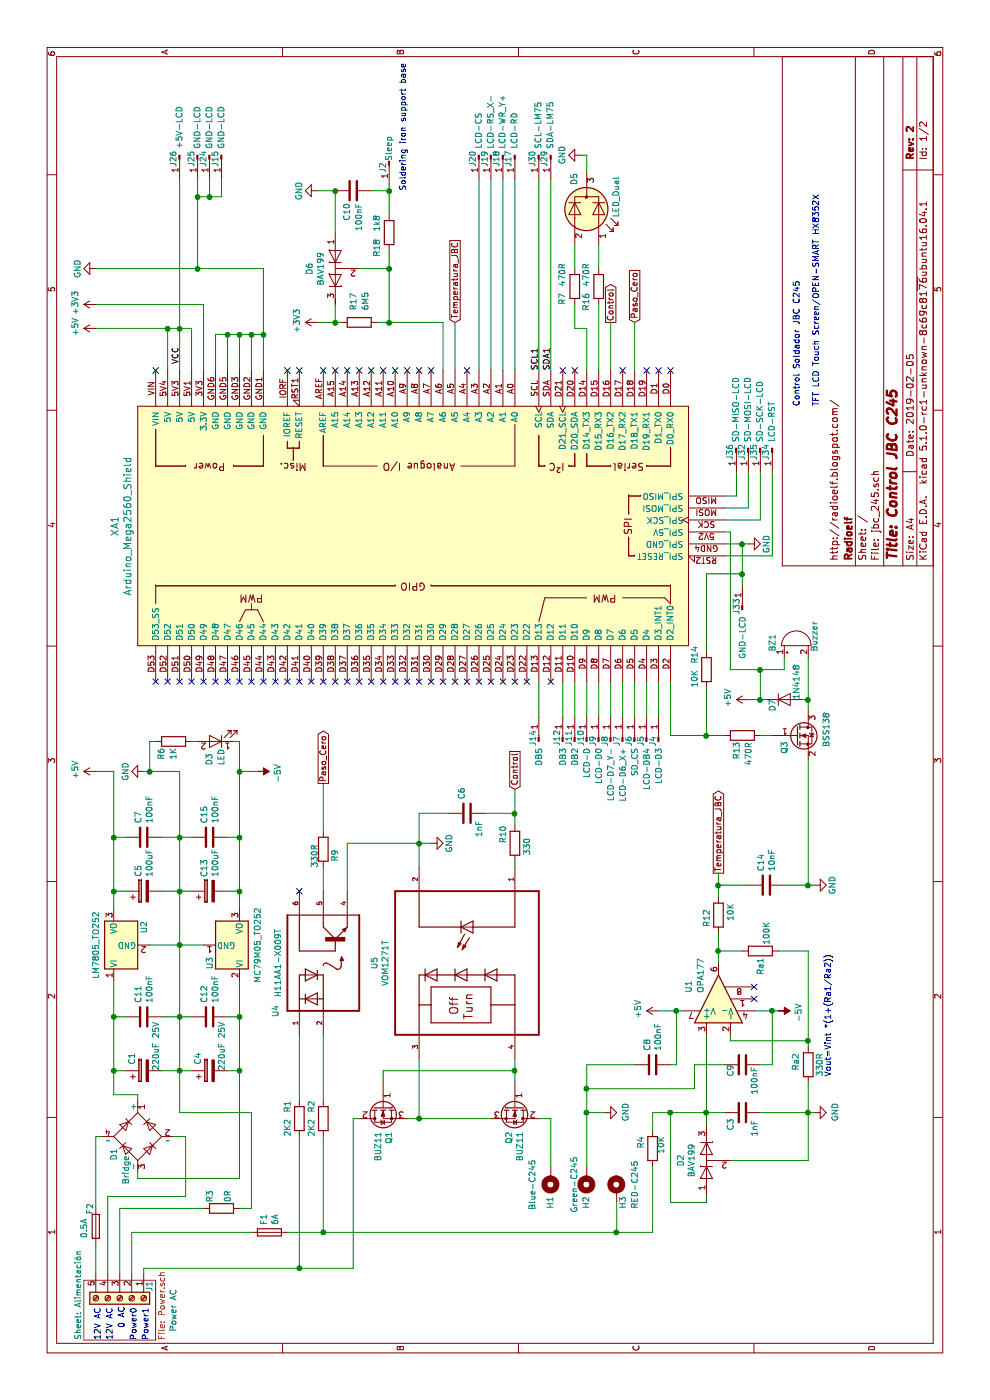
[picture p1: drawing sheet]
EESchema Schematic File Version 4
LIBS:jbc_245-cache
EELAYER 29 0
EELAYER END
$Descr A4 11693 8268
encoding utf-8
Sheet 1 2
Title "Control JBC C245"
Date "2019-02-05"
Rev "2"
Comp "Radioelf"
Comment1 "http://radioelf.blogspot.com/"
Comment2 ""
Comment3 ""
Comment4 ""
$EndDescr
$Comp
L Device:C C3
U 1 1
P 2400 6200
F 0 "C3" H 2250 6300 50  0000 L CNN
F 1 "1nF" H 2200 6100 50  0000 L CNN
F 2 "Capacitor_SMD:C_0805_2012Metric" H 2438 6050 50  0001 C CNN
F 3 "~" H 2400 6200 50  0001 C CNN
	1    2400 6200
	1    0    0    -1  
$EndComp
$Comp
L Device:R R4
U 1 1
P 2100 5450
F 0 "R4" V 2000 5450 50  0000 L CNN
F 1 "10K" V 2170 5405 50  0000 L CNN
F 2 "Resistor_SMD:R_0805_2012Metric" V 2030 5450 50  0001 C CNN
F 3 "~" H 2100 5450 50  0001 C CNN
	1    2100 5450
	0    1    1    0   
$EndComp
$Comp
L VOM1271T:VOM1271T U5
U 1 1
P 3650 3900
F 0 "U5" H 3650 3130 50  0000 C CNN
F 1 "VOM1271T" H 3650 3221 50  0000 C CNN
F 2 "Package_SO:SO-4_4.4x3.6mm_P2.54mm" H 3650 3900 50  0001 L BNN
F 3 "Vishay Semiconductor" H 3650 3900 50  0001 L BNN
F 4 "None" H 3650 3900 50  0001 L BNN "Campo4"
F 5 "VOM1271T" H 3650 3900 50  0001 L BNN "Campo5"
F 6 "SOP-4 Vishay" H 3650 3900 50  0001 L BNN "Campo6"
F 7 "Unavailable" H 3650 3900 50  0001 L BNN "Campo7"
F 8 "Relay SSR 50mA 1.6V DC-IN 4-Pin SOP T/R" H 3650 3900 50  0001 L BNN "Campo8"
	1    3650 3900
	-1   0    0    1   
$EndComp
$Comp
L Device:D_x2_Serial_ACK D2
U 1 1
P 2000 5900
F 0 "D2" H 2000 6116 50  0000 C CNN
F 1 "BAV199" H 2000 6025 50  0000 C CNN
F 2 "Diode_SMD:D_SOT-23_BAV199" H 2000 5900 50  0001 C CNN
F 3 "~" H 2000 5900 50  0001 C CNN
	1    2000 5900
	1    0    0    -1  
$EndComp
$Comp
L Mechanical:Mounting_Hole_PAD H2
U 1 1
P 1850 4900
F 0 "H2" V 1850 5100 50  0000 C CNN
F 1 "Green-C245" V 1950 4950 50  0000 C CNN
F 2 "Connector_Wire:SolderWirePad_single_1-2mmDrill" H 1850 4900 50  0001 C CNN
F 3 "~" H 1850 4900 50  0001 C CNN
	1    1850 4900
	0    -1   -1   0   
$EndComp
$Comp
L Mechanical:Mounting_Hole_PAD H1
U 1 1
P 1850 4600
F 0 "H1" V 1850 4800 50  0000 C CNN
F 1 "Blue-C245" V 2000 4650 50  0000 C CNN
F 2 "Connector_Wire:SolderWirePad_single_1-2mmDrill" H 1850 4600 50  0001 C CNN
F 3 "~" H 1850 4600 50  0001 C CNN
	1    1850 4600
	0    -1   -1   0   
$EndComp
$Comp
L Mechanical:Mounting_Hole_PAD H3
U 1 1
P 1750 5150
F 0 "H3" V 1800 5050 50  0000 C CNN
F 1 "RED-C245" V 1900 5200 50  0000 C CNN
F 2 "Connector_Wire:SolderWirePad_single_1-2mmDrill" H 1750 5150 50  0001 C CNN
F 3 "~" H 1750 5150 50  0001 C CNN
	1    1750 5150
	0    1    1    0   
$EndComp
$Comp
L power:GND #PWR03
U 1 1
P 2400 6800
F 0 "#PWR03" H 2400 6550 50  0001 C CNN
F 1 "GND" H 2405 6627 50  0000 C CNN
F 2 "" H 2400 6800 50  0001 C CNN
F 3 "" H 2400 6800 50  0001 C CNN
	1    2400 6800
	1    0    0    -1  
$EndComp
Wire Wire Line
	2400 6800 2400 6750
$Comp
L Device:CP C1
U 1 1
P 2750 1200
F 0 "C1" H 2800 1300 50  0000 L CNN
F 1 "220uF 25V" H 2750 1100 50  0000 L CNN
F 2 "Capacitor_SMD:CP_Elec_8x10" H 2788 1050 50  0001 C CNN
F 3 "~" H 2750 1200 50  0001 C CNN
	1    2750 1200
	1    0    0    -1  
$EndComp
$Comp
L power:GND #PWR04
U 1 1
P 5250 1200
F 0 "#PWR04" H 5250 950 50  0001 C CNN
F 1 "GND" H 5250 1050 50  0000 C CNN
F 2 "" H 5250 1200 50  0001 C CNN
F 3 "" H 5250 1200 50  0001 C CNN
	1    5250 1200
	-1   0    0    1   
$EndComp
$Comp
L Device:CP C5
U 1 1
P 4250 1200
F 0 "C5" H 4368 1246 50  0000 L CNN
F 1 "100uF" H 4368 1155 50  0000 L CNN
F 2 "Capacitor_SMD:CP_Elec_5x4.5" H 4288 1050 50  0001 C CNN
F 3 "~" H 4250 1200 50  0001 C CNN
	1    4250 1200
	1    0    0    -1  
$EndComp
$Comp
L Device:C C7
U 1 1
P 4700 1200
F 0 "C7" H 4815 1246 50  0000 L CNN
F 1 "100nF" H 4815 1155 50  0000 L CNN
F 2 "Capacitor_SMD:C_0805_2012Metric" H 4738 1050 50  0001 C CNN
F 3 "~" H 4700 1200 50  0001 C CNN
	1    4700 1200
	1    0    0    -1  
$EndComp
$Comp
L Device:R R2
U 1 1
P 2350 2700
F 0 "R2" V 2250 2750 50  0000 L CNN
F 1 "2K2" V 2250 2550 50  0000 L CNN
F 2 "Resistor_SMD:R_0805_2012Metric" V 2280 2700 50  0001 C CNN
F 3 "~" H 2350 2700 50  0001 C CNN
	1    2350 2700
	0    1    1    0   
$EndComp
$Comp
L Device:R R1
U 1 1
P 2350 2500
F 0 "R1" V 2250 2550 50  0000 L CNN
F 1 "2K2" V 2250 2350 50  0000 L CNN
F 2 "Resistor_SMD:R_0805_2012Metric" V 2280 2500 50  0001 C CNN
F 3 "~" H 2350 2500 50  0001 C CNN
	1    2350 2500
	0    1    1    0   
$EndComp
Wire Wire Line
	3050 2500 2500 2500
$Comp
L power:+5V #PWR016
U 1 1
P 8950 800
F 0 "#PWR016" H 8950 650 50  0001 C CNN
F 1 "+5V" H 8965 973 50  0000 C CNN
F 2 "" H 8950 800 50  0001 C CNN
F 3 "" H 8950 800 50  0001 C CNN
	1    8950 800 
	1    0    0    -1  
$EndComp
Wire Wire Line
	8600 1400 8950 1400
Wire Wire Line
	8950 1400 8950 800 
Wire Wire Line
	8600 1500 8950 1500
Wire Wire Line
	8950 1500 8950 1400
Connection ~ 8950 1400
Wire Wire Line
	8600 1600 8950 1600
Wire Wire Line
	8950 1600 8950 1500
Connection ~ 8950 1500
$Comp
L power:+3V3 #PWR017
U 1 1
P 9150 800
F 0 "#PWR017" H 9150 650 50  0001 C CNN
F 1 "+3V3" H 9165 973 50  0000 C CNN
F 2 "" H 9150 800 50  0001 C CNN
F 3 "" H 9150 800 50  0001 C CNN
	1    9150 800 
	1    0    0    -1  
$EndComp
Wire Wire Line
	8600 1700 9150 1700
Wire Wire Line
	9150 1700 9150 800 
$Comp
L power:GND #PWR018
U 1 1
P 9450 800
F 0 "#PWR018" H 9450 550 50  0001 C CNN
F 1 "GND" H 9450 650 50  0000 C CNN
F 2 "" H 9450 800 50  0001 C CNN
F 3 "" H 9450 800 50  0001 C CNN
	1    9450 800 
	-1   0    0    1   
$EndComp
Wire Wire Line
	8600 2200 8900 2200
Wire Wire Line
	9450 2200 9450 1650
Wire Wire Line
	8600 1800 8900 1800
Wire Wire Line
	8900 1800 8900 1900
Connection ~ 8900 2200
Wire Wire Line
	8900 2200 9450 2200
Wire Wire Line
	8600 1900 8900 1900
Connection ~ 8900 1900
Wire Wire Line
	8900 1900 8900 2000
Wire Wire Line
	8600 2000 8900 2000
Connection ~ 8900 2000
Wire Wire Line
	8900 2000 8900 2100
Wire Wire Line
	8600 2100 8900 2100
Connection ~ 8900 2100
Wire Wire Line
	8900 2100 8900 2200
$Comp
L Device:R R9
U 1 1
P 4600 2700
F 0 "R9" V 4500 2700 50  0000 L CNN
F 1 "330R" V 4670 2655 50  0000 L CNN
F 2 "Resistor_SMD:R_0805_2012Metric" V 4530 2700 50  0001 C CNN
F 3 "~" H 4600 2700 50  0001 C CNN
	1    4600 2700
	0    -1   -1   0   
$EndComp
Wire Wire Line
	2350 3500 2350 4100
$Comp
L Transistor_FET:BUZ11 Q2
U 1 1
P 2450 4300
F 0 "Q2" H 2656 4254 50  0000 L CNN
F 1 "BUZ11" H 2656 4345 50  0000 L CNN
F 2 "Package_TO_SOT_THT:TO-220-3_Vertical" H 2700 4225 50  0001 L CIN
F 3 "http://www.fairchildsemi.com/ds/BU/BUZ11.pdf" H 2450 4300 50  0001 L CNN
	1    2450 4300
	-1   0    0    1   
$EndComp
$Comp
L Transistor_FET:BUZ11 Q1
U 1 1
P 2450 3200
F 0 "Q1" H 2656 3154 50  0000 L CNN
F 1 "BUZ11" H 2656 3245 50  0000 L CNN
F 2 "Package_TO_SOT_THT:TO-220-3_Vertical" H 2700 3125 50  0001 L CIN
F 3 "http://www.fairchildsemi.com/ds/BU/BUZ11.pdf" H 2450 3200 50  0001 L CNN
	1    2450 3200
	-1   0    0    -1  
$EndComp
$Comp
L Device:R R10
U 1 1
P 4650 4300
F 0 "R10" V 4550 4300 50  0000 L CNN
F 1 "330" V 4750 4200 50  0000 L CNN
F 2 "Resistor_SMD:R_0805_2012Metric" V 4580 4300 50  0001 C CNN
F 3 "~" H 4650 4300 50  0001 C CNN
	1    4650 4300
	0    1    1    0   
$EndComp
Wire Wire Line
	4900 4300 4800 4300
Wire Wire Line
	4500 4300 4450 4300
$Comp
L Device:C C6
U 1 1
P 4900 3900
F 0 "C6" H 5015 3946 50  0000 L CNN
F 1 "1nF" H 4700 3800 50  0000 L CNN
F 2 "Capacitor_SMD:C_0805_2012Metric" H 4938 3750 50  0001 C CNN
F 3 "~" H 4900 3900 50  0001 C CNN
	1    4900 3900
	1    0    0    -1  
$EndComp
Wire Wire Line
	4900 3500 4900 3750
$Comp
L Device:R Ra1
U 1 1
P 3750 6350
F 0 "Ra1" H 3550 6350 50  0000 L CNN
F 1 "100K" H 3800 6300 50  0000 L CNN
F 2 "Resistor_SMD:R_0805_2012Metric" V 3680 6350 50  0001 C CNN
F 3 "~" H 3750 6350 50  0001 C CNN
	1    3750 6350
	1    0    0    -1  
$EndComp
$Comp
L Device:R Ra2
U 1 1
P 2800 6750
F 0 "Ra2" V 2900 6650 50  0000 L CNN
F 1 "330R" V 2700 6650 50  0000 L CNN
F 2 "Resistor_SMD:R_0805_2012Metric" V 2730 6750 50  0001 C CNN
F 3 "~" H 2800 6750 50  0001 C CNN
	1    2800 6750
	0    -1   -1   0   
$EndComp
$Comp
L Device:C C8
U 1 1
P 2800 5450
F 0 "C8" H 2915 5496 50  0000 L CNN
F 1 "100nF" H 2915 5405 50  0000 L CNN
F 2 "Capacitor_SMD:C_0805_2012Metric" H 2838 5300 50  0001 C CNN
F 3 "~" H 2800 5450 50  0001 C CNN
	1    2800 5450
	1    0    0    -1  
$EndComp
$Comp
L Device:R R12
U 1 1
P 4050 6000
F 0 "R12" V 3950 5900 50  0000 L CNN
F 1 "10K" V 4150 5950 50  0000 L CNN
F 2 "Resistor_SMD:R_0805_2012Metric" V 3980 6000 50  0001 C CNN
F 3 "~" H 4050 6000 50  0001 C CNN
	1    4050 6000
	0    1    1    0   
$EndComp
Text GLabel 4400 6000 2    50   Output ~ 0
Temperatura_JBC
Text GLabel 9000 3800 2    50   Input ~ 0
Temperatura_JBC
Wire Wire Line
	4900 4050 4900 4300
$Comp
L Device:Fuse F1
U 1 1
P 1400 2250
F 0 "F1" H 1460 2296 50  0000 L CNN
F 1 "6A" H 1460 2205 50  0000 L CNN
F 2 "Fuse:Fuse_Littlefuse_395Series" V 1330 2250 50  0001 C CNN
F 3 "~" H 1400 2250 50  0001 C CNN
	1    1400 2250
	1    0    0    -1  
$EndComp
Wire Wire Line
	2350 3400 2350 3500
Connection ~ 2350 3500
Wire Wire Line
	2350 3500 2850 3500
Wire Wire Line
	1650 5150 1400 5150
Wire Wire Line
	2350 3000 2350 2950
Wire Wire Line
	2350 2950 1100 2950
Wire Wire Line
	2850 4300 2750 4300
Wire Wire Line
	2650 3200 2750 3200
Wire Wire Line
	2750 3200 2750 4300
Connection ~ 2750 4300
Wire Wire Line
	2750 4300 2650 4300
$Comp
L power:GND #PWR09
U 1 1
P 4650 3600
F 0 "#PWR09" H 4650 3350 50  0001 C CNN
F 1 "GND" H 4650 3450 50  0000 C CNN
F 2 "" H 4650 3600 50  0001 C CNN
F 3 "" H 4650 3600 50  0001 C CNN
	1    4650 3600
	1    0    0    -1  
$EndComp
Wire Wire Line
	4650 3600 4650 3500
Wire Wire Line
	4450 3500 4650 3500
Connection ~ 4650 3500
Wire Wire Line
	4650 3500 4900 3500
$Comp
L H11AA1-X009T:H11AA1-X009T U4
U 1 1
P 3650 2700
F 0 "U4" H 3250 3100 50  0000 C CNN
F 1 "H11AA1-X009T" H 3650 3079 50  0000 C CNN
F 2 "Package_DIP:DIP-6_W8.89mm_SMDSocket_LongPads" H 3650 2700 50  0001 L BNN
F 3 "H11AA1-X009T" H 3650 2700 50  0001 L BNN
F 4 "Unavailable" H 3650 2700 50  0001 L BNN "Campo4"
F 5 "Optocoupler AC-IN 1-CH Transistor With Base DC-OUT 6-Pin PDIP SMD T/R" H 3650 2700 50  0001 L BNN "Campo5"
F 6 "SMD-6 Vishay" H 3650 2700 50  0001 L BNN "Campo6"
F 7 "Vishay Semiconductor" H 3650 2700 50  0001 L BNN "Campo7"
F 8 "None" H 3650 2700 50  0001 L BNN "Campo8"
	1    3650 2700
	1    0    0    -1  
$EndComp
Wire Wire Line
	3050 2700 2500 2700
Wire Wire Line
	2200 2700 1400 2700
Wire Wire Line
	1400 2700 1400 5150
Wire Wire Line
	4250 2900 4650 2900
Wire Wire Line
	4650 2900 4650 3500
Wire Wire Line
	4450 2700 4250 2700
Wire Wire Line
	2400 5900 2400 6050
Wire Wire Line
	2250 5450 2400 5450
Wire Wire Line
	2400 5450 2400 5600
Connection ~ 2400 5900
Wire Wire Line
	2400 6350 2400 6750
Connection ~ 2400 6750
Wire Wire Line
	2400 5900 2300 5900
Wire Wire Line
	2400 6750 2000 6750
Wire Wire Line
	2000 6750 2000 6100
Wire Wire Line
	1700 5900 1650 5900
Wire Wire Line
	1650 5900 1650 5600
Wire Wire Line
	1650 5600 2400 5600
Connection ~ 2400 5600
Wire Wire Line
	2400 5600 2400 5900
Text Notes 2700 6950 0    50   ~ 0
Vout=Vint *(1+(Ra1/Ra2))
$Comp
L power:GND #PWR013
U 1 1
P 7150 6250
F 0 "#PWR013" H 7150 6000 50  0001 C CNN
F 1 "GND" H 7150 6100 50  0000 C CNN
F 2 "" H 7150 6250 50  0001 C CNN
F 3 "" H 7150 6250 50  0001 C CNN
	1    7150 6250
	1    0    0    -1  
$EndComp
Wire Wire Line
	7150 6250 7150 6200
Wire Wire Line
	10200 1500 8950 1500
NoConn ~ 8600 3400
NoConn ~ 8600 3600
NoConn ~ 8600 5200
NoConn ~ 6000 2100
NoConn ~ 6000 2200
NoConn ~ 8600 5600
NoConn ~ 8600 5500
NoConn ~ 8600 4800
NoConn ~ 8600 3200
NoConn ~ 6000 4600
NoConn ~ 8600 4700
NoConn ~ 8600 3900
NoConn ~ 8600 3300
NoConn ~ 8600 2900
NoConn ~ 8600 3000
NoConn ~ 8600 3100
NoConn ~ 6000 4300
NoConn ~ 6000 4200
NoConn ~ 8600 2800
NoConn ~ 8600 2400
NoConn ~ 8600 2500
Wire Wire Line
	6000 5500 5700 5500
NoConn ~ 6000 4400
NoConn ~ 6000 1300
NoConn ~ 6000 1400
NoConn ~ 6000 1500
NoConn ~ 6000 1600
NoConn ~ 6000 1700
NoConn ~ 6000 1800
NoConn ~ 6000 1900
NoConn ~ 6000 2000
NoConn ~ 6000 2300
NoConn ~ 6000 2400
NoConn ~ 6000 2500
NoConn ~ 6000 2600
NoConn ~ 6000 2700
NoConn ~ 6000 2800
NoConn ~ 6000 2900
NoConn ~ 6000 3000
NoConn ~ 6000 3100
NoConn ~ 6000 3200
NoConn ~ 6000 3300
NoConn ~ 6000 3400
NoConn ~ 6000 3500
NoConn ~ 6000 3600
NoConn ~ 6000 3700
NoConn ~ 6000 3800
NoConn ~ 6000 3900
NoConn ~ 6000 4000
NoConn ~ 6000 4100
Wire Wire Line
	6000 4500 5700 4500
Wire Wire Line
	6000 4700 5700 4700
Wire Wire Line
	5700 4800 6000 4800
Wire Wire Line
	5700 4900 6000 4900
Wire Wire Line
	6000 5000 5700 5000
Wire Wire Line
	5700 5100 6000 5100
Wire Wire Line
	6000 5200 5700 5200
Wire Wire Line
	5700 5300 6000 5300
Wire Wire Line
	6000 5400 5700 5400
$Comp
L Device:R R7
U 1 1
P 9300 4800
F 0 "R7" V 9400 4850 50  0000 L CNN
F 1 "470R" V 9400 4600 50  0000 L CNN
F 2 "Resistor_SMD:R_0805_2012Metric" V 9230 4800 50  0001 C CNN
F 3 "~" H 9300 4800 50  0001 C CNN
	1    9300 4800
	0    -1   -1   0   
$EndComp
NoConn ~ 8600 2700
$Comp
L Device:R R13
U 1 1
P 5550 6200
F 0 "R13" H 5350 6250 50  0000 L CNN
F 1 "470R" H 5300 6150 50  0000 L CNN
F 2 "Resistor_SMD:R_0805_2012Metric" V 5480 6200 50  0001 C CNN
F 3 "~" H 5550 6200 50  0001 C CNN
	1    5550 6200
	1    0    0    -1  
$EndComp
$Comp
L Device:Buzzer BZ1
U 1 1
P 6300 6650
F 0 "BZ1" H 6250 6850 50  0000 L CNN
F 1 "Buzzer" H 6250 6500 50  0000 L CNN
F 2 "Buzzer_Beeper:Buzzer_12x9.5RM7.6" V 6275 6750 50  0001 C CNN
F 3 "~" V 6275 6750 50  0001 C CNN
	1    6300 6650
	1    0    0    -1  
$EndComp
Wire Wire Line
	6000 5600 5550 5600
Wire Wire Line
	5550 5600 5550 5900
Wire Wire Line
	5550 6350 5550 6450
Wire Wire Line
	5750 6750 5850 6750
$Comp
L power:GND #PWR011
U 1 1
P 4300 6800
F 0 "#PWR011" H 4300 6550 50  0001 C CNN
F 1 "GND" H 4300 6650 50  0000 C CNN
F 2 "" H 4300 6800 50  0001 C CNN
F 3 "" H 4300 6800 50  0001 C CNN
	1    4300 6800
	1    0    0    -1  
$EndComp
Wire Wire Line
	6200 6550 6100 6550
Wire Wire Line
	7050 6050 7050 6450
Wire Wire Line
	7750 6150 7550 6150
Wire Wire Line
	7550 6150 7550 6050
Wire Wire Line
	7750 6250 7450 6250
Wire Wire Line
	7450 6250 7450 6050
Wire Wire Line
	7350 6350 7350 6050
Text Notes 8300 6850 0    50   ~ 0
Control Soldador JBC C245\n\nTFT LCD Touch Screen/OPEN-SMART HX8352X
Wire Wire Line
	7050 6450 7750 6450
Wire Wire Line
	4750 2700 5150 2700
$Comp
L Connector_Generic:Conn_01x01_Male J17
U 1 1
P 10400 4300
F 0 "J17" H 10500 4250 50  0000 R CNN
F 1 "LCD-RD" H 10350 4300 50  0000 R CNN
F 2 "Connector_PinHeader_2.00mm:PinHeader_1x01_P2.00mm_Vertical" H 10400 4300 50  0001 C CNN
F 3 "~" H 10400 4300 50  0001 C CNN
	1    10400 4300
	-1   0    0    1   
$EndComp
$Comp
L Connector_Generic:Conn_01x01_Male J18
U 1 1
P 10400 4200
F 0 "J18" H 10500 4150 50  0000 R CNN
F 1 "LCD-WR_Y+" H 10350 4200 50  0000 R CNN
F 2 "Connector_PinHeader_2.00mm:PinHeader_1x01_P2.00mm_Vertical" H 10400 4200 50  0001 C CNN
F 3 "~" H 10400 4200 50  0001 C CNN
	1    10400 4200
	-1   0    0    1   
$EndComp
$Comp
L Connector_Generic:Conn_01x01_Male J19
U 1 1
P 10400 4100
F 0 "J19" H 10500 4050 50  0000 R CNN
F 1 "LCD-RS_X-" H 10350 4100 50  0000 R CNN
F 2 "Connector_PinHeader_2.00mm:PinHeader_1x01_P2.00mm_Vertical" H 10400 4100 50  0001 C CNN
F 3 "~" H 10400 4100 50  0001 C CNN
	1    10400 4100
	-1   0    0    1   
$EndComp
$Comp
L Connector_Generic:Conn_01x01_Male J20
U 1 1
P 10400 4000
F 0 "J20" H 10500 3950 50  0000 R CNN
F 1 "LCD-CS" H 10350 4000 50  0000 R CNN
F 2 "Connector_PinHeader_2.00mm:PinHeader_1x01_P2.00mm_Vertical" H 10400 4000 50  0001 C CNN
F 3 "~" H 10400 4000 50  0001 C CNN
	1    10400 4000
	-1   0    0    1   
$EndComp
$Comp
L Connector_Generic:Conn_01x01_Male J30
U 1 1
P 10400 4500
F 0 "J30" H 10500 4450 50  0000 R CNN
F 1 "SCL-LM75" H 10350 4500 50  0000 R CNN
F 2 "Connector_PinHeader_2.00mm:PinHeader_1x01_P2.00mm_Vertical" H 10400 4500 50  0001 C CNN
F 3 "~" H 10400 4500 50  0001 C CNN
	1    10400 4500
	-1   0    0    1   
$EndComp
$Comp
L Connector_Generic:Conn_01x01_Male J29
U 1 1
P 10400 4600
F 0 "J29" H 10500 4550 50  0000 R CNN
F 1 "SDA-LM75" H 10350 4600 50  0000 R CNN
F 2 "Connector_PinHeader_2.00mm:PinHeader_1x01_P2.00mm_Vertical" H 10400 4600 50  0001 C CNN
F 3 "~" H 10400 4600 50  0001 C CNN
	1    10400 4600
	-1   0    0    1   
$EndComp
$Comp
L Connector_Generic:Conn_01x01_Male J26
U 1 1
P 10400 1500
F 0 "J26" H 10500 1450 50  0000 R CNN
F 1 "+5V-LCD" H 10350 1500 50  0000 R CNN
F 2 "Connector_PinHeader_2.00mm:PinHeader_1x01_P2.00mm_Vertical" H 10400 1500 50  0001 C CNN
F 3 "~" H 10400 1500 50  0001 C CNN
	1    10400 1500
	-1   0    0    1   
$EndComp
$Comp
L Connector_Generic:Conn_01x01_Male J36
U 1 1
P 7950 6150
F 0 "J36" H 8050 6100 50  0000 R CNN
F 1 "SD-MISO-LCD" H 7900 6150 50  0000 R CNN
F 2 "Connector_PinHeader_2.00mm:PinHeader_1x01_P2.00mm_Vertical" H 7950 6150 50  0001 C CNN
F 3 "~" H 7950 6150 50  0001 C CNN
	1    7950 6150
	-1   0    0    1   
$EndComp
$Comp
L Connector_Generic:Conn_01x01_Male J32
U 1 1
P 7950 6250
F 0 "J32" H 8050 6200 50  0000 R CNN
F 1 "SD-MOSI-LCD" H 7900 6250 50  0000 R CNN
F 2 "Connector_PinHeader_2.00mm:PinHeader_1x01_P2.00mm_Vertical" H 7950 6250 50  0001 C CNN
F 3 "~" H 7950 6250 50  0001 C CNN
	1    7950 6250
	-1   0    0    1   
$EndComp
$Comp
L Connector_Generic:Conn_01x01_Male J35
U 1 1
P 7950 6350
F 0 "J35" H 8050 6300 50  0000 R CNN
F 1 "SD-SCK-LCD" H 7900 6350 50  0000 R CNN
F 2 "Connector_PinHeader_2.00mm:PinHeader_1x01_P2.00mm_Vertical" H 7950 6350 50  0001 C CNN
F 3 "~" H 7950 6350 50  0001 C CNN
	1    7950 6350
	-1   0    0    1   
$EndComp
$Comp
L Connector_Generic:Conn_01x01_Male J34
U 1 1
P 7950 6450
F 0 "J34" H 8050 6400 50  0000 R CNN
F 1 "LCD-RST" H 7900 6450 50  0000 R CNN
F 2 "Connector_PinHeader_2.00mm:PinHeader_1x01_P2.00mm_Vertical" H 7950 6450 50  0001 C CNN
F 3 "~" H 7950 6450 50  0001 C CNN
	1    7950 6450
	-1   0    0    1   
$EndComp
$Comp
L Connector_Generic:Conn_01x01_Male J4
U 1 1
P 5500 5500
F 0 "J4" H 5550 5550 50  0000 R CNN
F 1 "LCD-D3" H 5450 5500 50  0000 R CNN
F 2 "Connector_PinHeader_2.00mm:PinHeader_1x01_P2.00mm_Vertical" H 5500 5500 50  0001 C CNN
F 3 "~" H 5500 5500 50  0001 C CNN
	1    5500 5500
	1    0    0    -1  
$EndComp
$Comp
L Connector_Generic:Conn_01x01_Male J5
U 1 1
P 5500 5400
F 0 "J5" H 5550 5450 50  0000 R CNN
F 1 "LCD-DB4" H 5450 5400 50  0000 R CNN
F 2 "Connector_PinHeader_2.00mm:PinHeader_1x01_P2.00mm_Vertical" H 5500 5400 50  0001 C CNN
F 3 "~" H 5500 5400 50  0001 C CNN
	1    5500 5400
	1    0    0    -1  
$EndComp
$Comp
L Connector_Generic:Conn_01x01_Male J6
U 1 1
P 5500 5300
F 0 "J6" H 5550 5350 50  0000 R CNN
F 1 "SD_CS" H 5450 5300 50  0000 R CNN
F 2 "Connector_PinHeader_2.00mm:PinHeader_1x01_P2.00mm_Vertical" H 5500 5300 50  0001 C CNN
F 3 "~" H 5500 5300 50  0001 C CNN
	1    5500 5300
	1    0    0    -1  
$EndComp
$Comp
L Connector_Generic:Conn_01x01_Male J7
U 1 1
P 5500 5200
F 0 "J7" H 5550 5250 50  0000 R CNN
F 1 "LCD-D6_X+" H 5450 5200 50  0000 R CNN
F 2 "Connector_PinHeader_2.00mm:PinHeader_1x01_P2.00mm_Vertical" H 5500 5200 50  0001 C CNN
F 3 "~" H 5500 5200 50  0001 C CNN
	1    5500 5200
	1    0    0    -1  
$EndComp
$Comp
L Connector_Generic:Conn_01x01_Male J9
U 1 1
P 5500 5000
F 0 "J9" H 5550 5050 50  0000 R CNN
F 1 "LCD-D0" H 5450 5000 50  0000 R CNN
F 2 "Connector_PinHeader_2.00mm:PinHeader_1x01_P2.00mm_Vertical" H 5500 5000 50  0001 C CNN
F 3 "~" H 5500 5000 50  0001 C CNN
	1    5500 5000
	1    0    0    -1  
$EndComp
$Comp
L Connector_Generic:Conn_01x01_Male J8
U 1 1
P 5500 5100
F 0 "J8" H 5550 5150 50  0000 R CNN
F 1 "LCD-D7_Y-" H 5450 5100 50  0000 R CNN
F 2 "Connector_PinHeader_2.00mm:PinHeader_1x01_P2.00mm_Vertical" H 5500 5100 50  0001 C CNN
F 3 "~" H 5500 5100 50  0001 C CNN
	1    5500 5100
	1    0    0    -1  
$EndComp
$Comp
L Connector_Generic:Conn_01x01_Male J10
U 1 1
P 5500 4900
F 0 "J10" H 5600 4950 50  0000 R CNN
F 1 "LCD-D" H 5450 4900 50  0000 R CNN
F 2 "Connector_PinHeader_2.00mm:PinHeader_1x01_P2.00mm_Vertical" H 5500 4900 50  0001 C CNN
F 3 "~" H 5500 4900 50  0001 C CNN
	1    5500 4900
	1    0    0    -1  
$EndComp
$Comp
L Connector_Generic:Conn_01x01_Male J11
U 1 1
P 5500 4800
F 0 "J11" H 5600 4850 50  0000 R CNN
F 1 "DB2" H 5450 4800 50  0000 R CNN
F 2 "Connector_PinHeader_2.00mm:PinHeader_1x01_P2.00mm_Vertical" H 5500 4800 50  0001 C CNN
F 3 "~" H 5500 4800 50  0001 C CNN
	1    5500 4800
	1    0    0    -1  
$EndComp
$Comp
L Connector_Generic:Conn_01x01_Male J12
U 1 1
P 5500 4700
F 0 "J12" H 5600 4750 50  0000 R CNN
F 1 "DB3" H 5450 4700 50  0000 R CNN
F 2 "Connector_PinHeader_2.00mm:PinHeader_1x01_P2.00mm_Vertical" H 5500 4700 50  0001 C CNN
F 3 "~" H 5500 4700 50  0001 C CNN
	1    5500 4700
	1    0    0    -1  
$EndComp
$Comp
L Connector_Generic:Conn_01x01_Male J14
U 1 1
P 5500 4500
F 0 "J14" H 5600 4550 50  0000 R CNN
F 1 "DB5" H 5450 4500 50  0000 R CNN
F 2 "Connector_PinHeader_2.00mm:PinHeader_1x01_P2.00mm_Vertical" H 5500 4500 50  0001 C CNN
F 3 "~" H 5500 4500 50  0001 C CNN
	1    5500 4500
	1    0    0    -1  
$EndComp
$Comp
L Connector_Generic:Conn_01x01_Male J25
U 1 1
P 10400 1650
F 0 "J25" H 10500 1600 50  0000 R CNN
F 1 "GND-LCD" H 10350 1650 50  0000 R CNN
F 2 "Connector_PinHeader_2.00mm:PinHeader_1x01_P2.00mm_Vertical" H 10400 1650 50  0001 C CNN
F 3 "~" H 10400 1650 50  0001 C CNN
	1    10400 1650
	-1   0    0    1   
$EndComp
Wire Wire Line
	10200 1650 10050 1650
Connection ~ 9450 1650
$Comp
L Device:Fuse F2
U 1 1
P 1450 800
F 0 "F2" V 1400 900 50  0000 L CNN
F 1 "0.5A" V 1350 700 50  0000 L CNN
F 2 "Fuse:Fuse_Littlefuse_395Series" V 1380 800 50  0001 C CNN
F 3 "~" H 1450 800 50  0001 C CNN
	1    1450 800 
	0    1    1    0   
$EndComp
NoConn ~ 4250 2500
$Comp
L Device:R R16
U 1 1
P 9300 5000
F 0 "R16" V 9400 5050 50  0000 L CNN
F 1 "470R" V 9400 4800 50  0000 L CNN
F 2 "Resistor_SMD:R_0805_2012Metric" V 9230 5000 50  0001 C CNN
F 3 "~" H 9300 5000 50  0001 C CNN
	1    9300 5000
	0    -1   -1   0   
$EndComp
$Comp
L power:GND #PWR0101
U 1 1
P 10400 4850
F 0 "#PWR0101" H 10400 4600 50  0001 C CNN
F 1 "GND" H 10400 4700 50  0000 C CNN
F 2 "" H 10400 4850 50  0001 C CNN
F 3 "" H 10400 4850 50  0001 C CNN
	1    10400 4850
	-1   0    0    1   
$EndComp
Text GLabel 5150 2700 2    50   Output ~ 0
Paso_Cero
Text GLabel 9000 5100 2    50   Output ~ 0
Control
Text GLabel 5100 4300 2    50   Input ~ 0
Control
Wire Wire Line
	5100 4300 4900 4300
Connection ~ 4900 4300
$Comp
L Connector_Generic:Conn_01x01_Male J24
U 1 1
P 10400 1750
F 0 "J24" H 10500 1700 50  0000 R CNN
F 1 "GND-LCD" H 10350 1750 50  0000 R CNN
F 2 "Connector_PinHeader_2.00mm:PinHeader_1x01_P2.00mm_Vertical" H 10400 1750 50  0001 C CNN
F 3 "~" H 10400 1750 50  0001 C CNN
	1    10400 1750
	-1   0    0    1   
$EndComp
Wire Wire Line
	10200 1750 10050 1750
Wire Wire Line
	10050 1750 10050 1650
Connection ~ 10050 1650
Wire Wire Line
	10050 1650 9450 1650
Wire Wire Line
	7350 6350 7750 6350
$Comp
L Connector_Generic:Conn_01x01_Male J33
U 1 1
P 6600 6200
F 0 "J33" H 6700 6250 50  0000 R CNN
F 1 "GND-LCD" H 6550 6200 50  0000 R CNN
F 2 "Connector_PinHeader_2.00mm:PinHeader_1x01_P2.00mm_Vertical" H 6600 6200 50  0001 C CNN
F 3 "~" H 6600 6200 50  0001 C CNN
	1    6600 6200
	1    0    0    -1  
$EndComp
Wire Wire Line
	6800 6200 6900 6200
Connection ~ 7150 6200
Wire Wire Line
	7150 6200 7150 6050
Connection ~ 1400 2700
Wire Wire Line
	1100 2500 1100 2950
Wire Wire Line
	2550 950  2750 950 
Wire Wire Line
	2750 1050 2750 950 
Connection ~ 2750 950 
Wire Wire Line
	2550 950  2550 1150
Wire Wire Line
	9000 5100 8600 5100
$Comp
L Device:LED_Dual_AAC D5
U 1 1
P 9950 4900
F 0 "D5" H 9700 4800 50  0000 C CNN
F 1 "LED_Dual" H 9850 5150 50  0000 C CNN
F 2 "LED_THT:LED_D3.0mm-3" H 9950 4900 50  0001 C CNN
F 3 "~" H 9950 4900 50  0001 C CNN
	1    9950 4900
	-1   0    0    1   
$EndComp
Wire Wire Line
	1400 2400 1400 2700
$Comp
L Device:R R18
U 1 1
P 9750 3250
F 0 "R18" V 9850 3300 50  0000 L CNN
F 1 "1k8" V 9850 3100 50  0000 L CNN
F 2 "Resistor_SMD:R_0805_2012Metric" V 9680 3250 50  0001 C CNN
F 3 "~" H 9750 3250 50  0001 C CNN
	1    9750 3250
	0    -1   -1   0   
$EndComp
Wire Wire Line
	10400 4850 10400 4900
$Comp
L Device:R R17
U 1 1
P 9000 3000
F 0 "R17" H 9100 3050 50  0000 L CNN
F 1 "6M5" H 9100 2950 50  0000 L CNN
F 2 "Resistor_SMD:R_0805_2012Metric" V 8930 3000 50  0001 C CNN
F 3 "~" H 9000 3000 50  0001 C CNN
	1    9000 3000
	1    0    0    -1  
$EndComp
$Comp
L Connector_Generic:Conn_01x01_Male J2
U 1 1
P 10350 3250
F 0 "J2" H 10450 3200 50  0000 R CNN
F 1 "Sleep" H 10350 3250 50  0000 R CNN
F 2 "Connector_PinHeader_2.00mm:PinHeader_1x01_P2.00mm_Vertical" H 10350 3250 50  0001 C CNN
F 3 "~" H 10350 3250 50  0001 C CNN
	1    10350 3250
	-1   0    0    1   
$EndComp
Wire Wire Line
	10150 3250 10100 3250
$Comp
L Device:D_x2_Serial_ACK D6
U 1 1
P 9450 2800
F 0 "D6" H 9450 3016 50  0000 C CNN
F 1 "BAV199" H 9450 2925 50  0000 C CNN
F 2 "Diode_SMD:D_SOT-23_BAV199" H 9450 2800 50  0001 C CNN
F 3 "~" H 9450 2800 50  0001 C CNN
	1    9450 2800
	-1   0    0    -1  
$EndComp
Connection ~ 9000 2800
Wire Wire Line
	9450 3000 9450 3250
Connection ~ 9450 3250
Wire Wire Line
	9450 3250 9600 3250
$Comp
L Device:C C10
U 1 1
P 10100 2950
F 0 "C10" H 10200 2900 50  0000 L CNN
F 1 "100nF" H 10200 3000 50  0000 L CNN
F 2 "Capacitor_SMD:C_0805_2012Metric" H 10138 2800 50  0001 C CNN
F 3 "~" H 10100 2950 50  0001 C CNN
	1    10100 2950
	-1   0    0    1   
$EndComp
Wire Wire Line
	10100 3100 10100 3250
Connection ~ 10100 3250
Wire Wire Line
	10100 3250 9900 3250
$Comp
L power:GND #PWR0103
U 1 1
P 10100 2650
F 0 "#PWR0103" H 10100 2400 50  0001 C CNN
F 1 "GND" H 10100 2500 50  0000 C CNN
F 2 "" H 10100 2650 50  0001 C CNN
F 3 "" H 10100 2650 50  0001 C CNN
	1    10100 2650
	-1   0    0    1   
$EndComp
Wire Wire Line
	9750 2800 10100 2800
Wire Wire Line
	9150 2800 9000 2800
NoConn ~ 8600 3500
NoConn ~ 12150 2650
Wire Wire Line
	9000 2800 9000 2850
Wire Wire Line
	9000 3150 9000 3250
Connection ~ 9000 3250
Wire Wire Line
	9000 3250 9450 3250
Connection ~ 10100 2800
Wire Wire Line
	10100 2650 10100 2800
$Comp
L Connector_Generic:Conn_01x01_Male J15
U 1 1
P 10400 1850
F 0 "J15" H 10500 1800 50  0000 R CNN
F 1 "GND-LCD" H 10350 1850 50  0000 R CNN
F 2 "Connector_PinHeader_2.00mm:PinHeader_1x01_P2.00mm_Vertical" H 10400 1850 50  0001 C CNN
F 3 "~" H 10400 1850 50  0001 C CNN
	1    10400 1850
	-1   0    0    1   
$EndComp
Wire Wire Line
	10200 1850 10050 1850
Wire Wire Line
	10050 1850 10050 1750
Connection ~ 10050 1750
$Comp
L arduino:Arduino_Mega2560_Shield XA1
U 1 1
P 7300 3450
F 0 "XA1" H 7300 963 60  0000 C CNN
F 1 "Arduino_Mega2560_Shield" H 7300 1069 60  0000 C CNN
F 2 "Arduino:Arduino_Mega2560_MOD" H 8000 6200 60  0001 C CNN
F 3 "https://store.arduino.cc/arduino-mega-2560-rev3" H 8000 6200 60  0001 C CNN
	1    7300 3450
	-1   0    0    1   
$EndComp
Wire Wire Line
	10200 4000 8600 4000
Wire Wire Line
	8600 4100 10200 4100
Wire Wire Line
	10200 4200 8600 4200
Wire Wire Line
	8600 4300 10200 4300
Wire Wire Line
	9000 3800 8600 3800
Wire Wire Line
	8600 3700 9000 3700
Wire Wire Line
	9000 3250 9000 3700
Text GLabel 9000 5300 2    50   Input ~ 0
Paso_Cero
Wire Wire Line
	9000 5300 8600 5300
Wire Wire Line
	8950 4800 9150 4800
Wire Wire Line
	9650 4800 9450 4800
Wire Wire Line
	9650 5000 9450 5000
Wire Wire Line
	10400 4900 10250 4900
$Comp
L power:+5V #PWR0104
U 1 1
P 5850 6250
F 0 "#PWR0104" H 5850 6100 50  0001 C CNN
F 1 "+5V" H 5865 6423 50  0000 C CNN
F 2 "" H 5850 6250 50  0001 C CNN
F 3 "" H 5850 6250 50  0001 C CNN
	1    5850 6250
	1    0    0    -1  
$EndComp
Wire Wire Line
	9000 2650 9000 2800
Wire Wire Line
	8600 5000 9150 5000
Wire Wire Line
	8600 4900 8950 4900
Wire Wire Line
	8950 4900 8950 4800
Wire Wire Line
	10200 4600 8600 4600
$Comp
L power:+3V3 #PWR0102
U 1 1
P 9000 2650
F 0 "#PWR0102" H 9000 2500 50  0001 C CNN
F 1 "+3V3" H 9015 2823 50  0000 C CNN
F 2 "" H 9000 2650 50  0001 C CNN
F 3 "" H 9000 2650 50  0001 C CNN
	1    9000 2650
	1    0    0    -1  
$EndComp
$Comp
L Transistor_FET:BSS138 Q3
U 1 1
P 5550 6650
F 0 "Q3" V 5450 6550 50  0000 C CNN
F 1 "BSS138" V 5800 6700 50  0000 C CNN
F 2 "Package_TO_SOT_SMD:SOT-23" H 5750 6575 50  0001 L CIN
F 3 "https://www.fairchildsemi.com/datasheets/BS/BSS138.pdf" H 5550 6650 50  0001 L CNN
	1    5550 6650
	0    1    1    0   
$EndComp
$Comp
L Diode:1N4004 D7
U 1 1
P 5850 6550
F 0 "D7" V 5750 6450 50  0000 L CNN
F 1 "1N4148" V 5950 6550 50  0000 L CNN
F 2 "Diode_SMD:D_1206_3216Metric" H 5850 6375 50  0001 C CNN
F 3 "http://www.vishay.com/docs/88503/1n4001.pdf" H 5850 6550 50  0001 C CNN
	1    5850 6550
	0    1    1    0   
$EndComp
Wire Wire Line
	5850 6700 5850 6750
Connection ~ 5850 6750
Wire Wire Line
	5850 6750 6200 6750
Wire Wire Line
	8600 4500 10200 4500
$Comp
L Device:R R14
U 1 1
P 6100 5900
F 0 "R14" V 6000 5950 50  0000 L CNN
F 1 "10K" V 6000 5750 50  0000 L CNN
F 2 "Resistor_SMD:R_0805_2012Metric" V 6030 5900 50  0001 C CNN
F 3 "~" H 6100 5900 50  0001 C CNN
	1    6100 5900
	0    1    1    0   
$EndComp
Text Label 8650 1500 0    50   ~ 0
VCC
$Comp
L Device:C C11
U 1 1
P 3200 1200
F 0 "C11" H 3315 1246 50  0000 L CNN
F 1 "100nF" H 3315 1155 50  0000 L CNN
F 2 "Capacitor_SMD:C_0805_2012Metric" H 3238 1050 50  0001 C CNN
F 3 "~" H 3200 1200 50  0001 C CNN
	1    3200 1200
	1    0    0    -1  
$EndComp
Wire Wire Line
	3500 950  3200 950 
Connection ~ 3200 950 
Wire Wire Line
	3200 950  2750 950 
Wire Wire Line
	2750 1500 2750 1350
Wire Wire Line
	3200 1350 3200 1500
Connection ~ 3200 1500
Wire Wire Line
	3200 1500 2750 1500
Wire Wire Line
	3200 950  3200 1050
$Comp
L Device:CP C4
U 1 1
P 2750 1750
F 0 "C4" H 2800 1850 50  0000 L CNN
F 1 "220uF 25V" H 2750 1650 50  0000 L CNN
F 2 "Capacitor_SMD:CP_Elec_8x10" H 2788 1600 50  0001 C CNN
F 3 "~" H 2750 1750 50  0001 C CNN
	1    2750 1750
	1    0    0    -1  
$EndComp
$Comp
L Device:C C12
U 1 1
P 3200 1750
F 0 "C12" H 3315 1796 50  0000 L CNN
F 1 "100nF" H 3315 1705 50  0000 L CNN
F 2 "Capacitor_SMD:C_0805_2012Metric" H 3238 1600 50  0001 C CNN
F 3 "~" H 3200 1750 50  0001 C CNN
	1    3200 1750
	1    0    0    -1  
$EndComp
Wire Wire Line
	3200 1500 3200 1600
Wire Wire Line
	2750 1500 2750 1600
Connection ~ 2750 1500
Wire Wire Line
	3500 2000 3200 2000
Wire Wire Line
	2750 2000 2750 1900
Wire Wire Line
	3200 1900 3200 2000
Connection ~ 3200 2000
Wire Wire Line
	3200 2000 2750 2000
Wire Wire Line
	3800 1250 3800 1500
Wire Wire Line
	3200 1500 3800 1500
Connection ~ 3800 1500
Wire Wire Line
	3800 1500 3800 1700
$Comp
L Device:CP C13
U 1 1
P 4250 1750
F 0 "C13" H 4368 1796 50  0000 L CNN
F 1 "100uF" H 4368 1705 50  0000 L CNN
F 2 "Capacitor_SMD:CP_Elec_5x4.5" H 4288 1600 50  0001 C CNN
F 3 "~" H 4250 1750 50  0001 C CNN
	1    4250 1750
	1    0    0    -1  
$EndComp
$Comp
L Device:C C15
U 1 1
P 4700 1750
F 0 "C15" H 4815 1796 50  0000 L CNN
F 1 "100nF" H 4815 1705 50  0000 L CNN
F 2 "Capacitor_SMD:C_0805_2012Metric" H 4738 1600 50  0001 C CNN
F 3 "~" H 4700 1750 50  0001 C CNN
	1    4700 1750
	1    0    0    -1  
$EndComp
Wire Wire Line
	4100 950  4250 950 
Wire Wire Line
	4700 950  4700 1050
Wire Wire Line
	3800 1500 4250 1500
Wire Wire Line
	4700 1500 4700 1350
Wire Wire Line
	4250 1050 4250 950 
Connection ~ 4250 950 
Wire Wire Line
	4250 950  4700 950 
Wire Wire Line
	4250 1350 4250 1500
Connection ~ 4250 1500
Wire Wire Line
	4250 1500 4700 1500
Wire Wire Line
	4250 1600 4250 1500
Wire Wire Line
	4700 1600 4700 1500
Connection ~ 4700 1500
Wire Wire Line
	4100 2000 4250 2000
Wire Wire Line
	4700 2000 4700 1900
Wire Wire Line
	4250 1900 4250 2000
Connection ~ 4250 2000
Wire Wire Line
	4250 2000 4700 2000
Wire Wire Line
	4700 950  5250 950 
Connection ~ 4700 950 
Wire Wire Line
	4700 1500 5250 1500
Wire Wire Line
	4700 2000 5250 2000
Connection ~ 4700 2000
Wire Wire Line
	1050 900  1700 900 
Wire Wire Line
	1050 800  1300 800 
Text Notes 500  1250 0    50   ~ 0
Power1
NoConn ~ 8600 1300
$Comp
L power:+5V #PWR0105
U 1 1
P 5250 800
F 0 "#PWR0105" H 5250 650 50  0001 C CNN
F 1 "+5V" H 5265 973 50  0000 C CNN
F 2 "" H 5250 800 50  0001 C CNN
F 3 "" H 5250 800 50  0001 C CNN
	1    5250 800 
	1    0    0    -1  
$EndComp
Wire Wire Line
	5250 800  5250 950 
$Comp
L power:-5V #PWR2
U 1 1
P 5250 2150
F 0 "#PWR2" H 5250 2250 50  0001 C CNN
F 1 "-5V" H 5265 2323 50  0000 C CNN
F 2 "" H 5250 2150 50  0001 C CNN
F 3 "" H 5250 2150 50  0001 C CNN
	1    5250 2150
	-1   0    0    1   
$EndComp
Wire Wire Line
	5250 2150 5250 2000
$Comp
L Regulator_Linear:LM78M05_TO252 U2
U 1 1
P 3800 950
F 0 "U2" H 3950 700 50  0000 C CNN
F 1 "LM7805_TO252" H 3800 1101 50  0000 C CNN
F 2 "Package_TO_SOT_SMD:TO-252-2" H 3800 1175 50  0001 C CIN
F 3 "http://www.fairchildsemi.com/ds/LM/LM78M05.pdf" H 3800 900 50  0001 C CNN
	1    3800 950 
	1    0    0    -1  
$EndComp
$Comp
L Regulator_Linear:MC79M05_TO252 U3
U 1 1
P 3800 2000
F 0 "U3" H 3650 2250 50  0000 C CNN
F 1 "MC79M05_TO252" H 3800 1850 50  0000 C CNN
F 2 "Package_TO_SOT_SMD:TO-252-2" H 3800 1800 50  0001 C CIN
F 3 "http://www.onsemi.com/pub/Collateral/MC79M00-D.PDF" H 3800 2000 50  0001 C CNN
	1    3800 2000
	1    0    0    -1  
$EndComp
Wire Wire Line
	2350 4500 2350 4600
Wire Wire Line
	2350 4600 1950 4600
$Comp
L power:GND #PWR0106
U 1 1
P 2400 5050
F 0 "#PWR0106" H 2400 4800 50  0001 C CNN
F 1 "GND" H 2405 4877 50  0000 C CNN
F 2 "" H 2400 5050 50  0001 C CNN
F 3 "" H 2400 5050 50  0001 C CNN
	1    2400 5050
	1    0    0    -1  
$EndComp
Wire Wire Line
	1950 4900 2400 4900
Wire Wire Line
	1950 5450 1400 5450
Wire Wire Line
	1400 5450 1400 5150
Connection ~ 1400 5150
Wire Wire Line
	3050 5900 2400 5900
$Comp
L power:-5V #PWR1
U 1 1
P 3250 6500
F 0 "#PWR1" H 3250 6600 50  0001 C CNN
F 1 "-5V" H 3265 6673 50  0000 C CNN
F 2 "" H 3250 6500 50  0001 C CNN
F 3 "" H 3250 6500 50  0001 C CNN
	1    3250 6500
	-1   0    0    1   
$EndComp
$Comp
L power:+5V #PWR0107
U 1 1
P 3250 5500
F 0 "#PWR0107" H 3250 5350 50  0001 C CNN
F 1 "+5V" H 3265 5673 50  0000 C CNN
F 2 "" H 3250 5500 50  0001 C CNN
F 3 "" H 3250 5500 50  0001 C CNN
	1    3250 5500
	1    0    0    -1  
$EndComp
Wire Wire Line
	3250 5500 3250 5650
Wire Wire Line
	3250 6300 3250 6450
$Comp
L Amplifier_Operational:OPA134 U1
U 1 1
P 3350 6000
F 0 "U1" H 3400 6250 50  0000 L CNN
F 1 "OPA177" H 3400 6150 50  0000 L CNN
F 2 "Package_DIP:DIP-8_W7.62mm_LongPads" H 3400 6050 50  0001 C CNN
F 3 "http://www.ti.com/lit/ds/symlink/opa134.pdf" H 3400 6150 50  0001 C CNN
	1    3350 6000
	1    0    0    -1  
$EndComp
NoConn ~ 3350 6300
NoConn ~ 3450 6300
Wire Wire Line
	3050 6100 3000 6100
$Comp
L Device:C C9
U 1 1
P 2800 6200
F 0 "C9" H 2700 6300 50  0000 L CNN
F 1 "100nF" H 2550 6100 50  0000 L CNN
F 2 "Capacitor_SMD:C_0805_2012Metric" H 2838 6050 50  0001 C CNN
F 3 "~" H 2800 6200 50  0001 C CNN
	1    2800 6200
	1    0    0    -1  
$EndComp
$Comp
L Device:C C14
U 1 1
P 4300 6400
F 0 "C14" H 4415 6446 50  0000 L CNN
F 1 "10nF" H 4415 6355 50  0000 L CNN
F 2 "Capacitor_SMD:C_0805_2012Metric" H 4338 6250 50  0001 C CNN
F 3 "~" H 4300 6400 50  0001 C CNN
	1    4300 6400
	1    0    0    -1  
$EndComp
Wire Wire Line
	3650 6000 3750 6000
Wire Wire Line
	3750 6000 3750 6200
Wire Wire Line
	3750 6500 3750 6750
Wire Wire Line
	3750 6750 3000 6750
Wire Wire Line
	3000 6100 3000 6750
Connection ~ 3000 6750
Wire Wire Line
	3000 6750 2950 6750
Wire Wire Line
	2650 6750 2400 6750
Wire Wire Line
	2800 6350 2800 6450
Wire Wire Line
	2800 6450 3250 6450
Connection ~ 3250 6450
Wire Wire Line
	3250 6450 3250 6500
Wire Wire Line
	2800 5600 2800 5650
Wire Wire Line
	2800 5650 3250 5650
Connection ~ 3250 5650
Wire Wire Line
	3250 5650 3250 5700
Wire Wire Line
	2800 6050 2800 5800
Wire Wire Line
	2800 5800 2600 5800
Wire Wire Line
	2600 5800 2600 4900
Wire Wire Line
	2600 4900 2400 4900
Connection ~ 2400 4900
Wire Wire Line
	2400 4900 2400 5050
Wire Wire Line
	2800 5300 2800 4900
Wire Wire Line
	2800 4900 2600 4900
Connection ~ 2600 4900
Wire Wire Line
	4400 6000 4300 6000
Wire Wire Line
	3900 6000 3750 6000
Connection ~ 3750 6000
Connection ~ 4300 6000
Wire Wire Line
	4300 6000 4200 6000
Wire Wire Line
	5850 6250 5850 6350
Wire Wire Line
	5850 6350 6100 6350
Wire Wire Line
	6100 6350 6100 6550
Connection ~ 5850 6350
Wire Wire Line
	5850 6350 5850 6400
NoConn ~ 8600 5400
Wire Wire Line
	1050 1100 1400 1100
Wire Wire Line
	1400 1100 1400 2100
Wire Wire Line
	1050 1200 1100 1200
Wire Wire Line
	1100 1200 1100 2500
Connection ~ 1100 2500
Wire Wire Line
	1050 1000 1600 1000
Wire Wire Line
	1100 2500 2200 2500
Wire Wire Line
	2550 1150 2500 1150
$Comp
L Device:D_Bridge_+A-A D1
U 1 1
P 2200 1150
F 0 "D1" H 2000 1350 50  0000 L CNN
F 1 "Bridge" H 1800 1250 50  0000 L CNN
F 2 "Diode_THT:Diode_Bridge_Round_D9.0mm" H 2200 1150 50  0001 C CNN
F 3 "~" H 2200 1150 50  0001 C CNN
	1    2200 1150
	1    0    0    -1  
$EndComp
Wire Wire Line
	1600 800  2200 800 
Wire Wire Line
	2200 800  2200 850 
Wire Wire Line
	2200 1450 2200 1550
Wire Wire Line
	2200 1550 1700 1550
Wire Wire Line
	1700 900  1700 1550
Wire Wire Line
	2750 1500 2400 1500
Wire Wire Line
	2400 1500 2400 2100
Wire Wire Line
	1900 1150 1850 1150
Wire Wire Line
	1850 2000 2750 2000
Connection ~ 2750 2000
Wire Wire Line
	6250 5900 6900 5900
Wire Wire Line
	6900 5900 6900 6200
Connection ~ 6900 6200
Wire Wire Line
	6900 6200 7150 6200
Wire Wire Line
	5950 5900 5550 5900
Connection ~ 5550 5900
Wire Wire Line
	5550 5900 5550 6050
Wire Wire Line
	4300 6550 4300 6750
Wire Wire Line
	4300 6750 5350 6750
Connection ~ 4300 6750
Wire Wire Line
	4300 6750 4300 6800
Wire Wire Line
	4300 6250 4300 6000
Text Label 8600 4500 0    50   ~ 0
SCL1
Text Label 8600 4600 0    50   ~ 0
SDA1
Wire Wire Line
	1600 2000 1600 2100
$Comp
L Device:R R3
U 1 1
P 1600 1850
F 0 "R3" H 1650 1950 50  0000 L CNN
F 1 "0R" H 1650 1800 50  0000 L CNN
F 2 "Resistor_SMD:R_0805_2012Metric" V 1530 1850 50  0001 C CNN
F 3 "~" H 1600 1850 50  0001 C CNN
	1    1600 1850
	1    0    0    -1  
$EndComp
Wire Wire Line
	1600 1000 1600 1700
Wire Wire Line
	1600 2100 2400 2100
Wire Wire Line
	1850 1150 1850 2000
Text Notes 600  1050 0    50   ~ 0
0 AC
Text Notes 500  950  0    50   ~ 0
12V AC
Text Notes 500  850  0    50   ~ 0
12V AC
Text Notes 500  1150 0    50   ~ 0
Power0
$Sheet
S 500  700  500  600 
U 5C1AA043
F0 "Alimentación" 50
F1 "Power.sch" 50
$EndSheet
Wire Wire Line
	7250 6050 7250 6100
Wire Wire Line
	7250 6100 6100 6100
Wire Wire Line
	6100 6100 6100 6350
Connection ~ 6100 6350
Text Notes 10100 3400 0    50   ~ 0
Soldering iron support base
Connection ~ 5250 2000
$Comp
L Device:R R6
U 1 1
P 5500 1450
F 0 "R6" H 5550 1350 50  0000 L CNN
F 1 "1K" H 5550 1450 50  0000 L CNN
F 2 "Resistor_SMD:R_0805_2012Metric" V 5430 1450 50  0001 C CNN
F 3 "~" H 5500 1450 50  0001 C CNN
	1    5500 1450
	-1   0    0    1   
$EndComp
Wire Wire Line
	5250 1200 5250 1250
Wire Wire Line
	9450 800  9450 1650
$Comp
L Device:LED D3
U 1 1
P 5500 1800
F 0 "D3" V 5550 2000 50  0000 R CNN
F 1 "LED" V 5450 2000 50  0000 R CNN
F 2 "LED_SMD:LED_0805_2012Metric" H 5500 1800 50  0001 C CNN
F 3 "~" H 5500 1800 50  0001 C CNN
	1    5500 1800
	0    -1   -1   0   
$EndComp
Wire Wire Line
	5250 2000 5500 2000
Wire Wire Line
	5500 2000 5500 1950
Wire Wire Line
	5500 1300 5500 1250
Wire Wire Line
	5500 1250 5250 1250
Connection ~ 5250 1250
Wire Wire Line
	5250 1250 5250 1500
Wire Wire Line
	5500 1600 5500 1650
$Comp
L Connector_Specialized:Screw_Terminal_01x05 J1
U 1 1
P 850 1000
F 0 "J1" H 750 1250 50  0000 C CNN
F 1 "Power AC" H 950 1450 50  0000 C CNN
F 2 "TerminalBlock_MetzConnect:TerminalBlock_MetzConnect_Type059_RT06305HBWC_1x05_P3.50mm_Horizontal" H 850 1000 50  0001 C CNN
F 3 "~" H 850 1000 50  0001 C CNN
	1    850  1000
	-1   0    0    1   
$EndComp
$EndSCHEMATC
